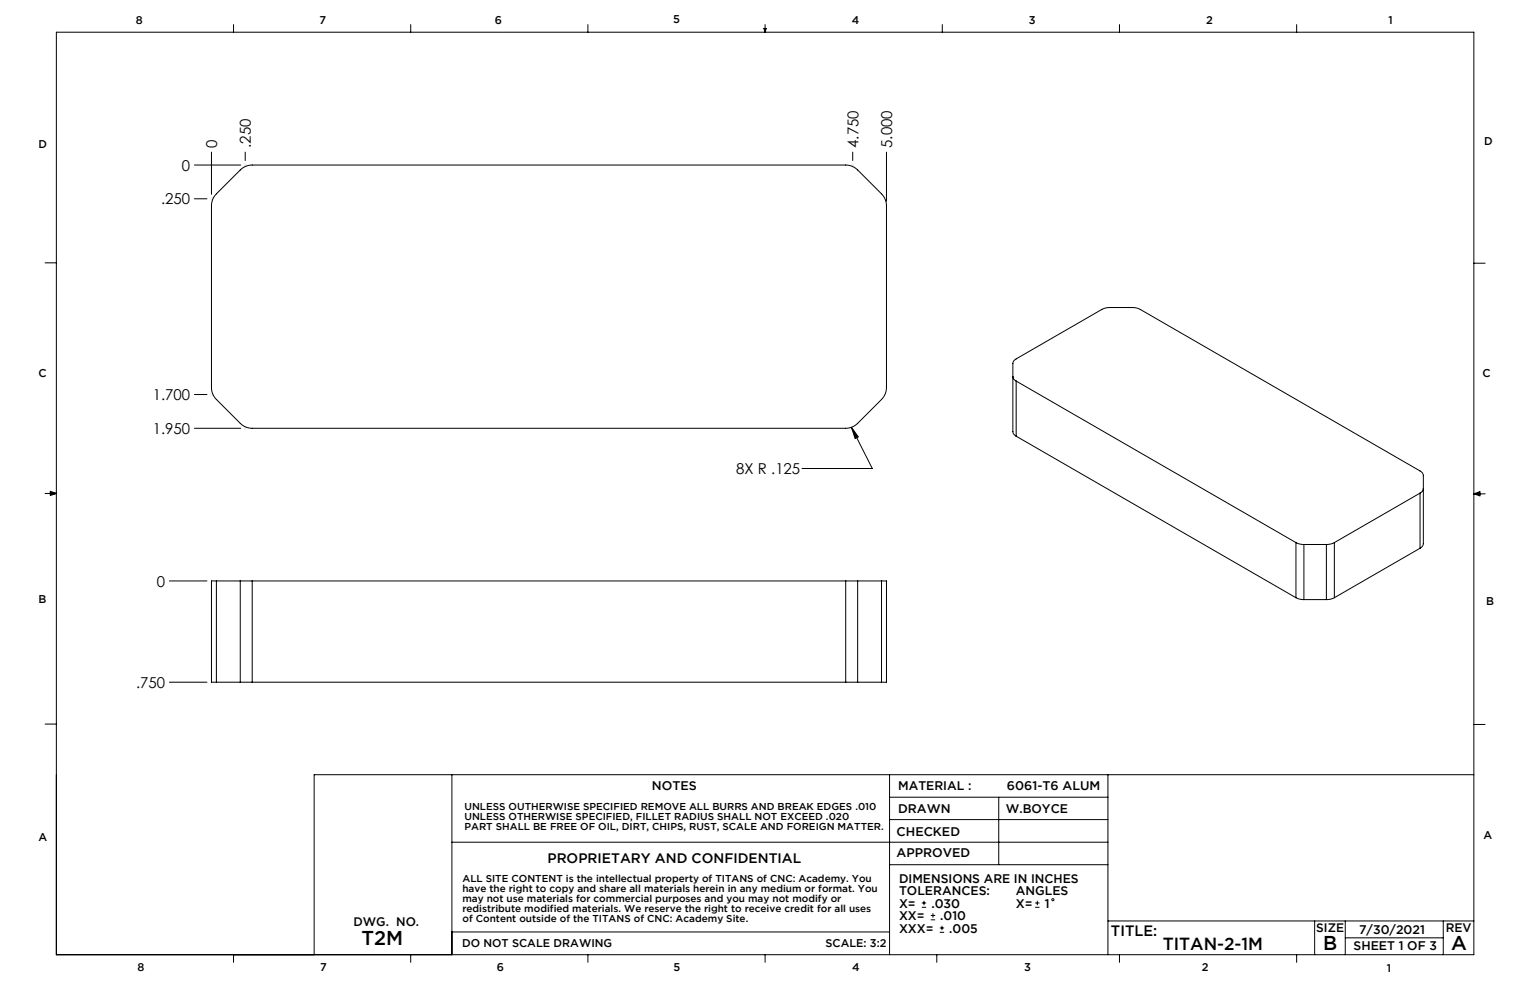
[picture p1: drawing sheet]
<svg xmlns="http://www.w3.org/2000/svg" width="432mm" height="279mm" viewBox="0 0 432 279" stroke-linecap="round" stroke-linejoin="round" font-family="sans-serif">
<g fill="none" stroke="#000" stroke-width=".28">
<path d="M15.9 9.1h400.1v260.3h-400.1zM65.9 6.9v2.2M115.9 6.9v2.2M165.9 6.9v2.2M215.6 8h.6l-.3 1.1zM215.7 8l.2 1.1M215.9 6.9v2.2M216 8l-.1 1.1M265.9 6.9v2.2M315.9 6.9v2.2M365.9 6.9v2.2M54.9 46.6h13"/>
<path d="M54.9 56.1h3.5M59.7 42.9v11.9M61.1 54.7l6.7-6.7a4.8 4.8 0 0 1 3.4-1.4h167.5a4.8 4.8 0 0 1 3.3 1.4l6.8 6.7a4.8 4.8 0 0 1 1.4 3.4v51.3a4.8 4.8 0 0 1-1.4 3.3l-6.8 6.8a4.8 4.8 0 0 1-3.3 1.4h-167.5a4.8 4.8 0 0 1-3.4-1.4l-6.7-6.8a4.8 4.8 0 0 1-1.4-3.3v-51.3a4.8 4.8 0 0 1 1.4-3.4zM69.2 42.9v2.4M240.7 42.9v2.4M250.2 42.9v13.9M12.7 74.2h3.2M416 74.3h3.1M54.9 111.3h3.5M285.9 106.3a1.59 1.59 0 0 0 .9 1.2M286.8 107.5l78.9 45.6M286.8 107.5v15.6"/>
<path d="M12.7 139.3h3.2M14.2 139l1.7 .3M14.2 138.7l1.7 .6-1.7 .5zM15.9 139.3l-1.7 .2M54.9 120.9h13M240.3 120.6l5.9 11.6h-19.9M240.3 120.6l1.9 2.7-.9 .5zM286.8 123.1a1.59 1.59 0 0 1-.9-1.3v-19.2a1.59 1.59 0 0 1 .9-1.3l24.6-14.2 1.8-.3h6.4l1.5 .2 79.7 45.9a1.59 1.59 0 0 1 .9 1.3v19.2a1.59 1.59 0 0 1-.9 1.3M286.8 123.1l78.9 45.6M400.8 139.2l-24.2 13.9M400.8 139.2v15.5M401.7 137.9a1.59 1.59 0 0 1-.9 1.3"/>
<path d="M416 139.4h3.1M416 139.4l1.7-.6v1.1zM416 139.4l1.7 .2M417.7 139.1l-1.7 .3M365.7 153.1l1.1 .4 1.2 .2M365.7 153.1v15.6M368 153.7h6.3M368 153.7v15.5M374.3 153.7v15.5M376.6 153.1l-1 .4-1.3 .2M376.6 153.1v15.6M400.8 154.7l-24.2 14"/>
<path d="M47.8 164h10.6M61.1 164h-1.4v28.5h1.4M61.1 164h6.7M61.1 164v28.5M67.8 164h3.4M67.8 164v28.5M71.2 164h167.5M71.2 164v28.5M238.7 164h3.3M238.7 164v28.5M242 164h6.8M242 164v28.5"/>
<path d="M248.8 164h1.4v28.5h-1.4M248.8 164v28.5M365.7 168.7l1.1 .4 1.2 .1M368 169.2h6.3M376.6 168.7l-1 .4-1.3 .1M47.8 192.5h10.6M61.1 192.5h6.7M67.8 192.5h3.4M71.2 192.5h167.5M238.7 192.5h3.3M242 192.5h6.8M12.7 204.4h3.2"/>
<path d="M127.5 218.6v50.8M251.1 218.6v50.8M312.7 218.6v50.8M416 204.5h3.1M416 218.6h-327.3v50.8M127.5 237.7h185.2M251.1 231.3h61.6M251.1 225h61.6M281.9 225v19M251.1 244h61.6M260.2 256.1h1.2M260.2 254.8h1.2"/>
<path d="M260.8 254.2v1.3M262.7 259.6h1.2M262.7 258.4h1.2M263.3 257.8v1.2M292.1 256.1h1.3M292.1 254.8h1.3M292.8 254.2v1.3M312.7 259.9h103.3M371 259.9v9.5M379.7 259.9v9.5M407.3 259.9v9.5M65.9 269.4v2.2"/>
<path d="M115.9 269.4v2.2M127.5 263h123.6M165.9 269.4v2.2M215.9 269.4v2.2M264.4 269.4v2.2M265.2 263.1h1.3M265.2 261.9h1.3M265.8 261.3v1.2M315.9 269.4v2.2M365.9 269.4v2.2M379.7 264.7h27.6"/>
<circle cx="297.1" cy="253.9" r=".31"/>
</g>
<g fill="none" stroke="#f0f0f0" stroke-width=".28">
<path d="M59.2 56.1h1M59.3 55.7l.7 .8M59.7 55.6v1M60 55.7l-.7 .8M68.7 46.6h1M68.9 46.2l.7 .7M69.2 46.1v1M69.6 46.2l-.7 .7M240.2 46.6h1M240.3 46.2l.7 .7M240.7 46.1v1M241 46.2l-.7 .7"/>
<path d="M59.2 111.3h1M59.3 111l.7 .7M59.7 110.8v1M60 111l-.7 .7M68.7 120.9h1M68.9 120.5l.7 .7M69.2 120.4v1M69.6 120.5l-.7 .7"/>
</g>
<path d="M240.3 120.6l1.9 2.7-.9 .5z" fill="#000"/>
<g font-size="5.6">
<text x="102.1" y="266.6">T2M</text>
<text x="373.4" y="268.2">B</text>
<text x="409.6" y="268.2">A</text>
</g>
<text font-size="4.9" x="328.2" y="268.2">TITAN-2-1M</text>
<g font-size="4.2">
<text x="61.3" y="41.8" transform="rotate(-90 61.3 41.8)">0</text>
<text x="70.8" y="41.8" transform="rotate(-90 70.8 41.8)">.250</text>
<text x="242.3" y="41.8" transform="rotate(-90 242.3 41.8)">4.750</text>
<text x="251.8" y="41.8" transform="rotate(-90 251.8 41.8)">5.000</text>
<text x="51.3" y="48.2">0</text>
<text x="45.5" y="57.7">.250</text>
<text x="43.1" y="112.9">1.700</text>
<text x="43.1" y="122.5">1.950</text>
<text x="207.8" y="133.8">8X R .125</text>
<text x="44.3" y="165.6">0</text>
<text x="38.4" y="194.1">.750</text>
<text x="313.5" y="264.2">TITLE:</text>
</g>
<text font-size="3.9" x="154.5" y="243.5">PROPRIETARY AND CONFIDENTIAL</text>
<g font-size="3.5">
<text x="184" y="223">NOTES</text>
<text x="253.5" y="223.1">MATERIAL :</text>
<text x="284.2" y="223">6061-T6 ALUM</text>
<text x="253.4" y="229.4">DRAWN</text>
<text x="283.8" y="229.4">W.BOYCE</text>
<text x="253" y="235.8">CHECKED</text>
<text x="253" y="242">APPROVED</text>
<text x="253.7" y="249.1">DIMENSIONS ARE IN INCHES</text>
<text x="253.7" y="252.6">TOLERANCES:</text>
<text x="253.7" y="256.1">X=</text>
<text x="262.9" y="256.1">.030</text>
<text x="286.7" y="252.6">ANGLES</text>
<text x="286.7" y="256.1">X=</text>
<text x="294.8" y="256.1">1</text>
<text x="99.7" y="261.5">DWG. NO.</text>
<text x="253.7" y="263.2">XXX=</text>
<text x="253.7" y="259.7">XX=</text>
<text x="265.4" y="259.7">.010</text>
<text x="267.9" y="263.2">.005</text>
<text x="371.5" y="263.2">SIZE</text>
<text x="383.6" y="263.5">7/30/2021</text>
<text x="408" y="263.2">REV</text>
<text x="382" y="268.2">SHEET 1 OF 3</text>
</g>
<g font-size="3.2">
<text x="38.3" y="6.8">8</text>
<text x="90.2" y="6.8">7</text>
<text x="139.7" y="6.6">6</text>
<text x="190" y="6.6">5</text>
<text x="240.4" y="6.7">4</text>
<text x="290.4" y="6.8">3</text>
<text x="340.4" y="6.7">2</text>
<text x="391.9" y="6.8">1</text>
<text x="10.9" y="41.7">D</text>
<text x="418.9" y="40.8">D</text>
<text x="10.9" y="106.4">C</text>
<text x="418.4" y="106.5">C</text>
<text x="10.8" y="170.3">B</text>
<text x="419.4" y="170.7">B</text>
<text x="10.8" y="237.3">A</text>
<text x="418.6" y="236.9">A</text>
<text x="130.4" y="267.2">DO NOT SCALE DRAWING</text>
<text x="233" y="267.2">SCALE: 3:2</text>
<text x="38.8" y="273.9">8</text>
<text x="90.4" y="273.9">7</text>
<text x="140.2" y="273.9">6</text>
<text x="190.1" y="274">5</text>
<text x="240.5" y="273.9">4</text>
<text x="289" y="274">3</text>
<text x="339.1" y="274">2</text>
<text x="391.4" y="274.2">1</text>
</g>
<g font-size="2.8">
<text x="131.1" y="228.7">UNLESS OUTHERWISE SPECIFIED REMOVE ALL BURRS AND BREAK EDGES .010</text>
<text x="131.1" y="231.6">UNLESS OTHERWISE SPECIFIED, FILLET RADIUS SHALL NOT EXCEED .020</text>
<text x="131.1" y="234.4">PART SHALL BE FREE OF OIL, DIRT, CHIPS, RUST, SCALE AND FOREIGN MATTER.</text>
<text x="130.5" y="248.9">ALL SITE CONTENT is the intellectual property of TITANS of CNC: Academy. You</text>
<text x="130.5" y="251.8">have the right to copy and share all materials herein in any medium or format. You</text>
<text x="130.5" y="254.6">may not use materials for commercial purposes and you may not modify or</text>
<text x="130.5" y="257.4">redistribute modified materials. We reserve the right to receive credit for all uses</text>
<text x="130.5" y="260.2">of Content outside of the TITANS of CNC: Academy Site.</text>
</g>
</svg>
